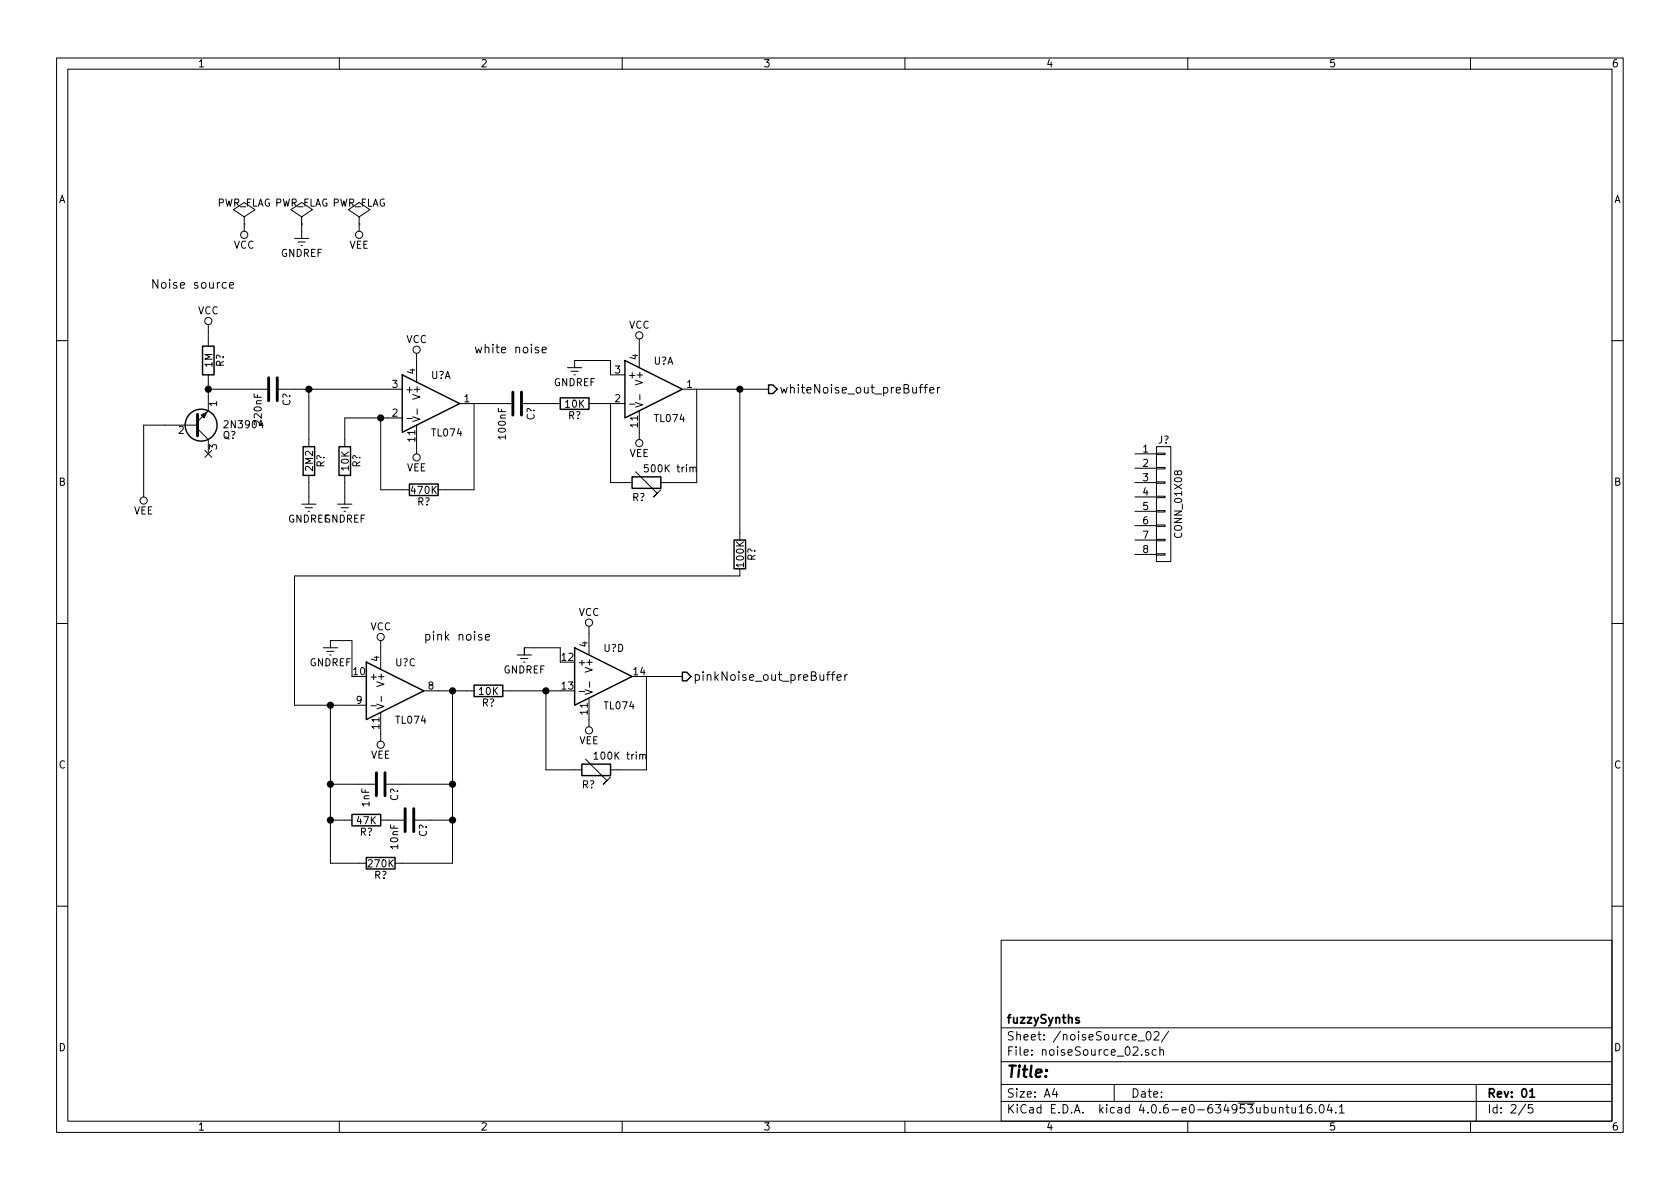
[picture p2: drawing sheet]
<svg xmlns="http://www.w3.org/2000/svg" width="297mm" height="210mm" viewBox="0 0 297 210" stroke-linecap="round" stroke-linejoin="round" font-family="sans-serif">
<g fill="none" stroke="#000" stroke-width=".18">
<path d="M10 10.3h277v189.9h-277zM12 12.2h273v186.1h-273zM60 10.3v1.9M110 10.3v1.9M160 10.3v1.9M210 10.3v1.9M260 10.3v1.9M43.2 39.6h.1M43.2 38.3l1.9-1.2-1.9-1.3-1.9 1.3 1.9 1.2v1.3M43.2 39.6v1.3M53.3 39.6h.1M53.3 38.3l1.9-1.2-1.9-1.3-1.9 1.3 1.9 1.2v1.3"/>
<path d="M53.3 39.6v2.6M63.5 39.6h.1M63.5 38.3l1.9-1.2-1.9-1.3-1.9 1.3 1.9 1.2v1.3M63.5 39.6v1.3M36.8 57.4v3.8M40 50a.48 .48 0 0 0-.6 .1v.7a.48 .48 0 0 0 .6 .1M40.6 50.5l.7-.2-.1-.3h-.4l-.2 .2 .1 .7h.5M52.1 42.2h2.5M52.7 42.8h1.3M53.2 43.4h.3M113 59.9v5.1M10 60.2h2"/>
<path d="M34.9 75.8l1.9 1.9v2.6M34.9 75.2h-9.5v12.7M36.2 79.6l1.2 1.3M36.8 66.3v6.3l-1.9 1.9M36.8 68.8h10.4M37.4 79.6l-1.2 1.3M49.3 68.8h21.8M54.6 68.8v10.2M67.3 73.9v12.7h5.1M71.1 73.9h-10.1v5.1M71.9 74h1M73 73.7l1.2 .4-1.2 .4"/>
<path d="M73.7 62.5v5.1M73.7 75.2v5.1M73.8 72.3v1M81.3 71.4h9.1M83.8 71.4v15.2h-6.3M92.5 71.4h6.6M95.2 61.5l-.4-.1-.2 .2 .1 .2 .5 .2v.3h-.6M95.9 61.9l.7-.2-.1-.2-.4-.1-.2 .2v.7h.6M100.3 65h2.6M101 65.7h1.2M101.5 66.3h.2M101.6 65v-1.3h6.3v2.6h2.6"/>
<path d="M104.1 71.4h6.4M107.9 71.4v13.9h3.9M111.3 71.5h1M112.3 71.2l1.3 .4-1.3 .4M113 72.6v5.1M113.1 69.8v.9M120.6 68.8h15.3M123.2 68.8v16.5h-6.4M130.8 68.8v26.7M162.5 68.5h.6M163.1 68l-.3 .1-.1 .1v1.3M163.4 68.5h.6"/>
<path d="M164 68l-.3 .1-.1 .1v1.3M164.4 69l.7-.1-.1-.3-.4-.1-.2 .2 .1 .7h.5M165.8 68.5v1M166.2 68.5l-.3 .1-.1 .2M204.5 79h2.5v20.3h-2.5zM285 60.2h2M53.3 89.1h2.6M54 89.8h1.2M54.5 90.4h.2M54.6 84.1v5M59.7 89.1h2.5M60.3 89.8h1.3"/>
<path d="M60.8 90.4h.3M61 84.1v5M112.4 83.4l3.8 3.8-.6 .7 1.2-1.3M114.6 82.2h-.6l-.1 .6 .2-.1 .5 .1v.5l-.2 .2-.5-.2M122.5 82.8l.2-.2 .3 .1 .1 .8M200.7 85.3h3.8M200.7 80.3h3.8M200.7 82.8h3.8M200.7 87.9h3.8M200.7 90.4h3.8M200.7 93h3.8M200.7 95.5h3.8"/>
<path d="M200.7 98h3.8M204.5 97.9h1.5v.3h-1.5zM204.5 95.4h1.5v.2h-1.5zM204.5 92.8h1.5v.3h-1.5zM204.5 90.3h1.5v.2h-1.5zM204.5 87.8h1.5v.2h-1.5zM204.5 85.2h1.5v.3h-1.5zM204.5 82.7h1.5v.2h-1.5zM204.5 80.1h1.5v.3h-1.5zM10 110.3h2M57.1 114.5h2.6M57.8 115.2h1.3"/>
<path d="M58.3 115.8h.2M58.4 114.5v-1.2h3.8v6.3M67.3 113.3v5.1M85.2 112.3l-.4-.1-.2 .2 .1 .2 .5 .2v.3h-.6M85.8 112.7l.8-.2-.1-.2-.4-.1-.3 .2 .1 .7h.6M91.4 115.8h2.6M92.1 116.5h1.2M92.6 117.1h.2M92.7 115.8v-1.3h6.4v2.6M104.1 110.7v5.1M120.6 119.6h-6.3v16.5h-6.4M130.8 100.6v1.2h-78.7v22.9h12.7"/>
<path d="M146.2 119.3h.5M146.7 118.8l-.3 .1v.1v1.3M147 119.3h.6M147.6 118.8l-.3 .1-.1 .1v1.3M148 119.8l.7-.1v-.3l-.5-.1-.2 .2 .1 .7h.6M149.4 119.3v1M149.8 119.3l-.3 .1-.1 .2M285 110.3h2M58.4 124.7v27.9h6.4M58.4 138.7h7.9M65.6 124.8h.9M66.6 124.5l1.3 .4-1.3 .4"/>
<path d="M67.3 126v5.1M67.4 123.1v1M68.3 138.7h11.7M74.9 122.2h8.9M80 122.2v30.4h-10.2M88.9 122.2h10.2M96.5 122.2v13.9h6.4M102.4 122.3h1M103.5 122l1.2 .4-1.2 .4M103.5 134.2l3.8 3.8-.6 .7 1.2-1.3M104.1 123.4v5.1M104.2 120.6v.9"/>
<path d="M105 133.3l.4-.3v1.3M105 134.3h.7M113.6 133.6l.2-.2 .3 .1 .1 .8M58.4 145h3.8M67.3 145h4.1M73.4 145h6.6M10 160.2h2M177 166.3h108v32h-108zM285 160.2h2M60 198.3v1.9M110 198.3v1.9M160 198.3v1.9"/>
<path d="M177 194.8h108M177 191.8h108M177 187.8h108M177 181.8h108M186.4 192.5l-.3 1h.9M186.8 193v1M197 191.8v3M201.2 184.1h1.2M202.8 182.6l.2-.2a.81 .81 0 0 1 .6 .6 .81 .81 0 0 1-.3 .8l-.2 .1a.79 .79 0 0 1-.3-1.3zM203.1 185.7a.37 .37 0 0 0-.6 .1l.1 .2 .5 .2v.1l-.2 .3-.4-.1M204.1 182.6l.2-.2h.3l.3 .4-.9 1.1h.9M204.4 185.7l-.4-.1-.3 .3 .1 .6 .2 .1 .4-.1"/>
<path d="M205.1 185.7l.2-.1 .4 .1v.9M205.1 185.1v1.5M206.6 182.3l-1.2 2M210 198.3v1.9M226.2 196l.2-.2 .4 .1v.9M226.2 195.8v1M227.4 195.8h.5M227.6 195.3v1.3l.3 .2M228.4 195.8l.1 .9 .4 .1 .2-.1M229.1 195.8v1M229.7 195.8l.4-.5v1.5M229.7 196.8h.9"/>
<path d="M231.8 195.3a.59 .59 0 0 0-.7 .7l.1 .7 .2 .1 .5-.1 .1-.5-.2-.2-.4-.1-.3 .3M232.6 196.7v.1M233.4 195.5l.2-.2a.81 .81 0 0 1 .6 .6 .81 .81 0 0 1-.3 .8l-.1 .1a.79 .79 0 0 1-.4-1.3zM235 195.2l-.3 1.1h.9M235.4 195.8v1M236.2 196.7v.1M236.8 195.8l.4-.5v1.5M236.8 196.8h.9M260 198.3v1.9M261 191.8v6.5M269.7 195.2l-1.2 2M271 195.3h-.7l-.1 .7 .2-.1 .5 .1 .1 .2v.5l-.2 .1-.6-.1"/>
<circle cx="36.8" cy="56.8" r=".63"/>
<circle cx="43.2" cy="41.5" r=".63"/>
<circle cx="63.5" cy="41.5" r=".63"/>
<circle cx="113" cy="59.3" r=".63"/>
<circle cx="73.7" cy="61.8" r=".63"/>
<circle cx="113" cy="78.4" r=".63"/>
<circle cx="25.4" cy="88.5" r=".63"/>
<circle cx="73.7" cy="80.9" r=".63"/>
<circle cx="67.3" cy="112.6" r=".63"/>
<circle cx="104.1" cy="110.1" r=".63"/>
<circle cx="67.3" cy="131.7" r=".63"/>
<circle cx="104.1" cy="129.2" r=".63"/>
</g>
<path d="M190.8 180a.37 .37 0 0 0-.6 .1l.1 .3 .5 .1 .1 .1-.3 .3-.4-.1M270.5 193l.4-.5v1.5M270.5 194h.8" fill="none" stroke="#000" stroke-width=".3"/>
<g fill="none" stroke="#000" stroke-width=".25">
<path d="M35.8 61.2h2v5.1h-2zM53.6 79h2v5.1h-2zM59.9 79h2.1v5.1h-2.1zM71.1 66.3l10.2 5.1-10.2 5zM99.1 70.4h5v2h-5zM110.5 63.7l10.1 5.1-10.1 5.1zM135.9 68.1h.8l.7 .7-.7 .8h-.8zM72.4 85.6h5.1v2h-5.1zM111.8 84.3h5v2.1h-5zM129.8 95.5h2v5.1h-2zM64.8 117.1l10.1 5.1-10.1 5zM101.6 114.5l10.2 5.1-10.2 5.1z"/>
<path d="M120.6 118.9h.8l.8 .7-.8 .8h-.8zM83.8 121.2h5.1v2h-5.1zM102.9 135.1h5v2.1h-5zM62.2 144h5.1v2h-5.1zM64.8 151.6h5v2.1h-5z"/>
<circle cx="35.6" cy="75.2" r="2.82"/>
</g>
<path d="M34.9 73.3v3.8M47.5 66.8v4.1M49 66.8v4.1M90.7 69.3v4.1M92.2 69.3v4.1M66.5 136.6v4.1M68.1 136.6v4.1M71.6 143v4.1M73.2 143v4.1" fill="none" stroke="#000" stroke-width=".51"/>
<path d="M35.6 73.4l1-.5-.5 1z" fill="#000" stroke="#000" stroke-width=".18"/>
<g fill="#000" stroke="#000" stroke-width=".25">
<circle cx="36.8" cy="68.8" r=".51"/>
<circle cx="54.6" cy="68.8" r=".51"/>
<circle cx="67.3" cy="73.9" r=".51"/>
<circle cx="130.8" cy="68.8" r=".51"/>
<circle cx="58.4" cy="124.7" r=".51"/>
<circle cx="58.4" cy="138.7" r=".51"/>
<circle cx="80" cy="122.2" r=".51"/>
<circle cx="80" cy="138.7" r=".51"/>
<circle cx="96.5" cy="122.2" r=".51"/>
<circle cx="58.4" cy="145" r=".51"/>
<circle cx="80" cy="145" r=".51"/>
</g>
<text font-size="2.8" x="178" y="190.5">Title:</text>
<g font-size="2.1">
<text x="26.7" y="51">Noise source</text>
<text x="83.8" y="62.5">white noise</text>
<text x="137.8" y="69.6">whiteNoise_out_preBuffer</text>
<text x="74.9" y="113.3">pink noise</text>
<text x="122.6" y="120.4">pinkNoise_out_preBuffer</text>
<text x="178" y="184">Sheet: /noiseSource_02/</text>
<text x="178" y="181">fuzzySynths</text>
<text x="178" y="186.7">File: noiseSource_02.sch</text>
<text x="178" y="196.9">KiCad E.D.A. kicad 4.0.6-e0-634953ubuntu16.04.1</text>
<text x="178" y="194.1">Size: A4</text>
<text x="200" y="194.1">Date:</text>
<text x="263" y="194.1">Rev: 01</text>
<text x="263" y="196.9">Id: 2/5</text>
</g>
<g font-size="1.8">
<text x="35" y="11.9">1</text>
<text x="85" y="11.9">2</text>
<text x="135" y="11.9">3</text>
<text x="185" y="11.9">4</text>
<text x="235" y="11.9">5</text>
<text x="285" y="11.9">6</text>
<text x="10.4" y="35.9">A</text>
<text x="285.4" y="35.9">A</text>
<text x="38.2" y="36.5">PWR_FLAG PWR_FLAG PWR_FLAG</text>
<text x="41.3" y="44">VCC</text>
<text x="49.6" y="45.4">GNDREF</text>
<text x="61.7" y="44">VEE</text>
<text x="35" y="55.6">VCC</text>
<text x="111.2" y="58.1">VCC</text>
<text x="37.5" y="64.9" transform="rotate(-90 37.5 64.9)">1M</text>
<text x="39.6" y="64.9" transform="rotate(-90 39.6 64.9)">R?</text>
<text x="71.8" y="60.6">VCC</text>
<text x="112.8" y="63.6" transform="rotate(-90 112.8 63.6)">4</text>
<text x="115.5" y="64.5">U?A</text>
<text x="38.4" y="71.9" transform="rotate(-90 38.4 71.9)">1</text>
<text x="51.3" y="71.8" transform="rotate(-90 51.3 71.8)">C?</text>
<text x="69.4" y="68.6">3</text>
<text x="71.6" y="69.5">+</text>
<text x="73.4" y="66.1" transform="rotate(-90 73.4 66.1)">4</text>
<text x="74.3" y="70.3" transform="rotate(-90 74.3 70.3)">V+</text>
<text x="76.1" y="67">U?A</text>
<text x="82.1" y="71.1">1</text>
<text x="97.9" y="68.3">GNDREF</text>
<text x="108.7" y="71.1">2</text>
<text x="108.7" y="66">3</text>
<text x="111" y="66.9">+</text>
<text x="113.7" y="67.7" transform="rotate(-90 113.7 67.7)">V+</text>
<text x="121.4" y="68.6">1</text>
<text x="31.6" y="76.7">2</text>
<text x="39.3" y="77.6">Q?</text>
<text x="40" y="75.7">2N3904</text>
<text x="46.3" y="74.9" transform="rotate(-90 46.3 74.9)">220nF</text>
<text x="69.4" y="73.7">2</text>
<text x="76.5" y="77.2">TL074</text>
<text x="89.4" y="77.5" transform="rotate(-90 89.4 77.5)">100nF</text>
<text x="94.5" y="74.3" transform="rotate(-90 94.5 74.3)">C?</text>
<text x="100" y="72.1">10K</text>
<text x="100.4" y="74.1">R?</text>
<text x="112.8" y="75.5" transform="rotate(-90 112.8 75.5)">11</text>
<text x="115.8" y="74.6">TL074</text>
<text x="38.4" y="79.5" transform="rotate(-90 38.4 79.5)">3</text>
<text x="55.3" y="83.2" transform="rotate(-90 55.3 83.2)">2M2</text>
<text x="57.4" y="82.7" transform="rotate(-90 57.4 82.7)">R?</text>
<text x="61.7" y="83.2" transform="rotate(-90 61.7 83.2)">10K</text>
<text x="63.7" y="82.7" transform="rotate(-90 63.7 82.7)">R?</text>
<text x="71.9" y="83.3">VEE</text>
<text x="73.4" y="78" transform="rotate(-90 73.4 78)">11</text>
<text x="111.3" y="80.8">VEE</text>
<text x="114.5" y="83.5">500K trim</text>
<text x="202.1" y="80">1</text>
<text x="202.1" y="82.5">2</text>
<text x="204.7" y="78.4">J?</text>
<text x="10.4" y="85.9">B</text>
<text x="72.8" y="87.3">470K</text>
<text x="73.8" y="89.4">R?</text>
<text x="111.8" y="88.6">R?</text>
<text x="202.1" y="85.1">3</text>
<text x="202.1" y="87.6">4</text>
<text x="285.4" y="85.9">B</text>
<text x="23.6" y="91">VEE</text>
<text x="50.9" y="92.4">GNDREF</text>
<text x="57.2" y="92.4">GNDREF</text>
<text x="202.1" y="90.2">5</text>
<text x="202.1" y="92.7">6</text>
<text x="202.1" y="95.2">7</text>
<text x="209" y="94.8" transform="rotate(-90 209 94.8)">CONN_01X08</text>
<text x="131.5" y="100.1" transform="rotate(-90 131.5 100.1)">100K</text>
<text x="133.6" y="99.2" transform="rotate(-90 133.6 99.2)">R?</text>
<text x="202.1" y="97.8">8</text>
<text x="65.5" y="111.4">VCC</text>
<text x="102.3" y="108.9">VCC</text>
<text x="54.7" y="117.8">GNDREF</text>
<text x="62.5" y="119.4">10</text>
<text x="67.1" y="116.9" transform="rotate(-90 67.1 116.9)">4</text>
<text x="69.9" y="117.8">U?C</text>
<text x="89" y="119.1">GNDREF</text>
<text x="99.4" y="116.8">12</text>
<text x="102.1" y="117.7">+</text>
<text x="103.9" y="114.4" transform="rotate(-90 103.9 114.4)">4</text>
<text x="104.8" y="118.5" transform="rotate(-90 104.8 118.5)">V+</text>
<text x="106.7" y="115.3">U?D</text>
<text x="112.1" y="119.4">14</text>
<text x="63" y="124.5">9</text>
<text x="65.3" y="120.3">+</text>
<text x="67.9" y="121.1" transform="rotate(-90 67.9 121.1)">V+</text>
<text x="75.7" y="121.9">8</text>
<text x="84.7" y="122.9">10K</text>
<text x="85.2" y="124.9">R?</text>
<text x="99.4" y="121.9">13</text>
<text x="107" y="125.4">TL074</text>
<text x="67.1" y="128.8" transform="rotate(-90 67.1 128.8)">11</text>
<text x="70.1" y="128">TL074</text>
<text x="102.4" y="131.6">VEE</text>
<text x="103.9" y="126.3" transform="rotate(-90 103.9 126.3)">11</text>
<text x="10.4" y="135.9">C</text>
<text x="65.5" y="134.1">VEE</text>
<text x="105.6" y="134.3">100K trim</text>
<text x="285.4" y="135.9">C</text>
<text x="65.3" y="142.6" transform="rotate(-90 65.3 142.6)">1nF</text>
<text x="70.4" y="141.7" transform="rotate(-90 70.4 141.7)">C?</text>
<text x="102.9" y="139.4">R?</text>
<text x="63.1" y="145.7">47K</text>
<text x="63.6" y="147.8">R?</text>
<text x="75.5" y="148" transform="rotate(-90 75.5 148)">C?</text>
<text x="65.2" y="153.4">270K</text>
<text x="66.1" y="155.4">R?</text>
<text x="70.4" y="150.1" transform="rotate(-90 70.4 150.1)">10nF</text>
<text x="10.4" y="185.9">D</text>
<text x="285.4" y="185.9">D</text>
<text x="35" y="199.9">1</text>
<text x="85" y="199.9">2</text>
<text x="135" y="199.9">3</text>
<text x="185" y="199.9">4</text>
<text x="235" y="199.9">5</text>
<text x="285" y="199.9">6</text>
</g>
</svg>
